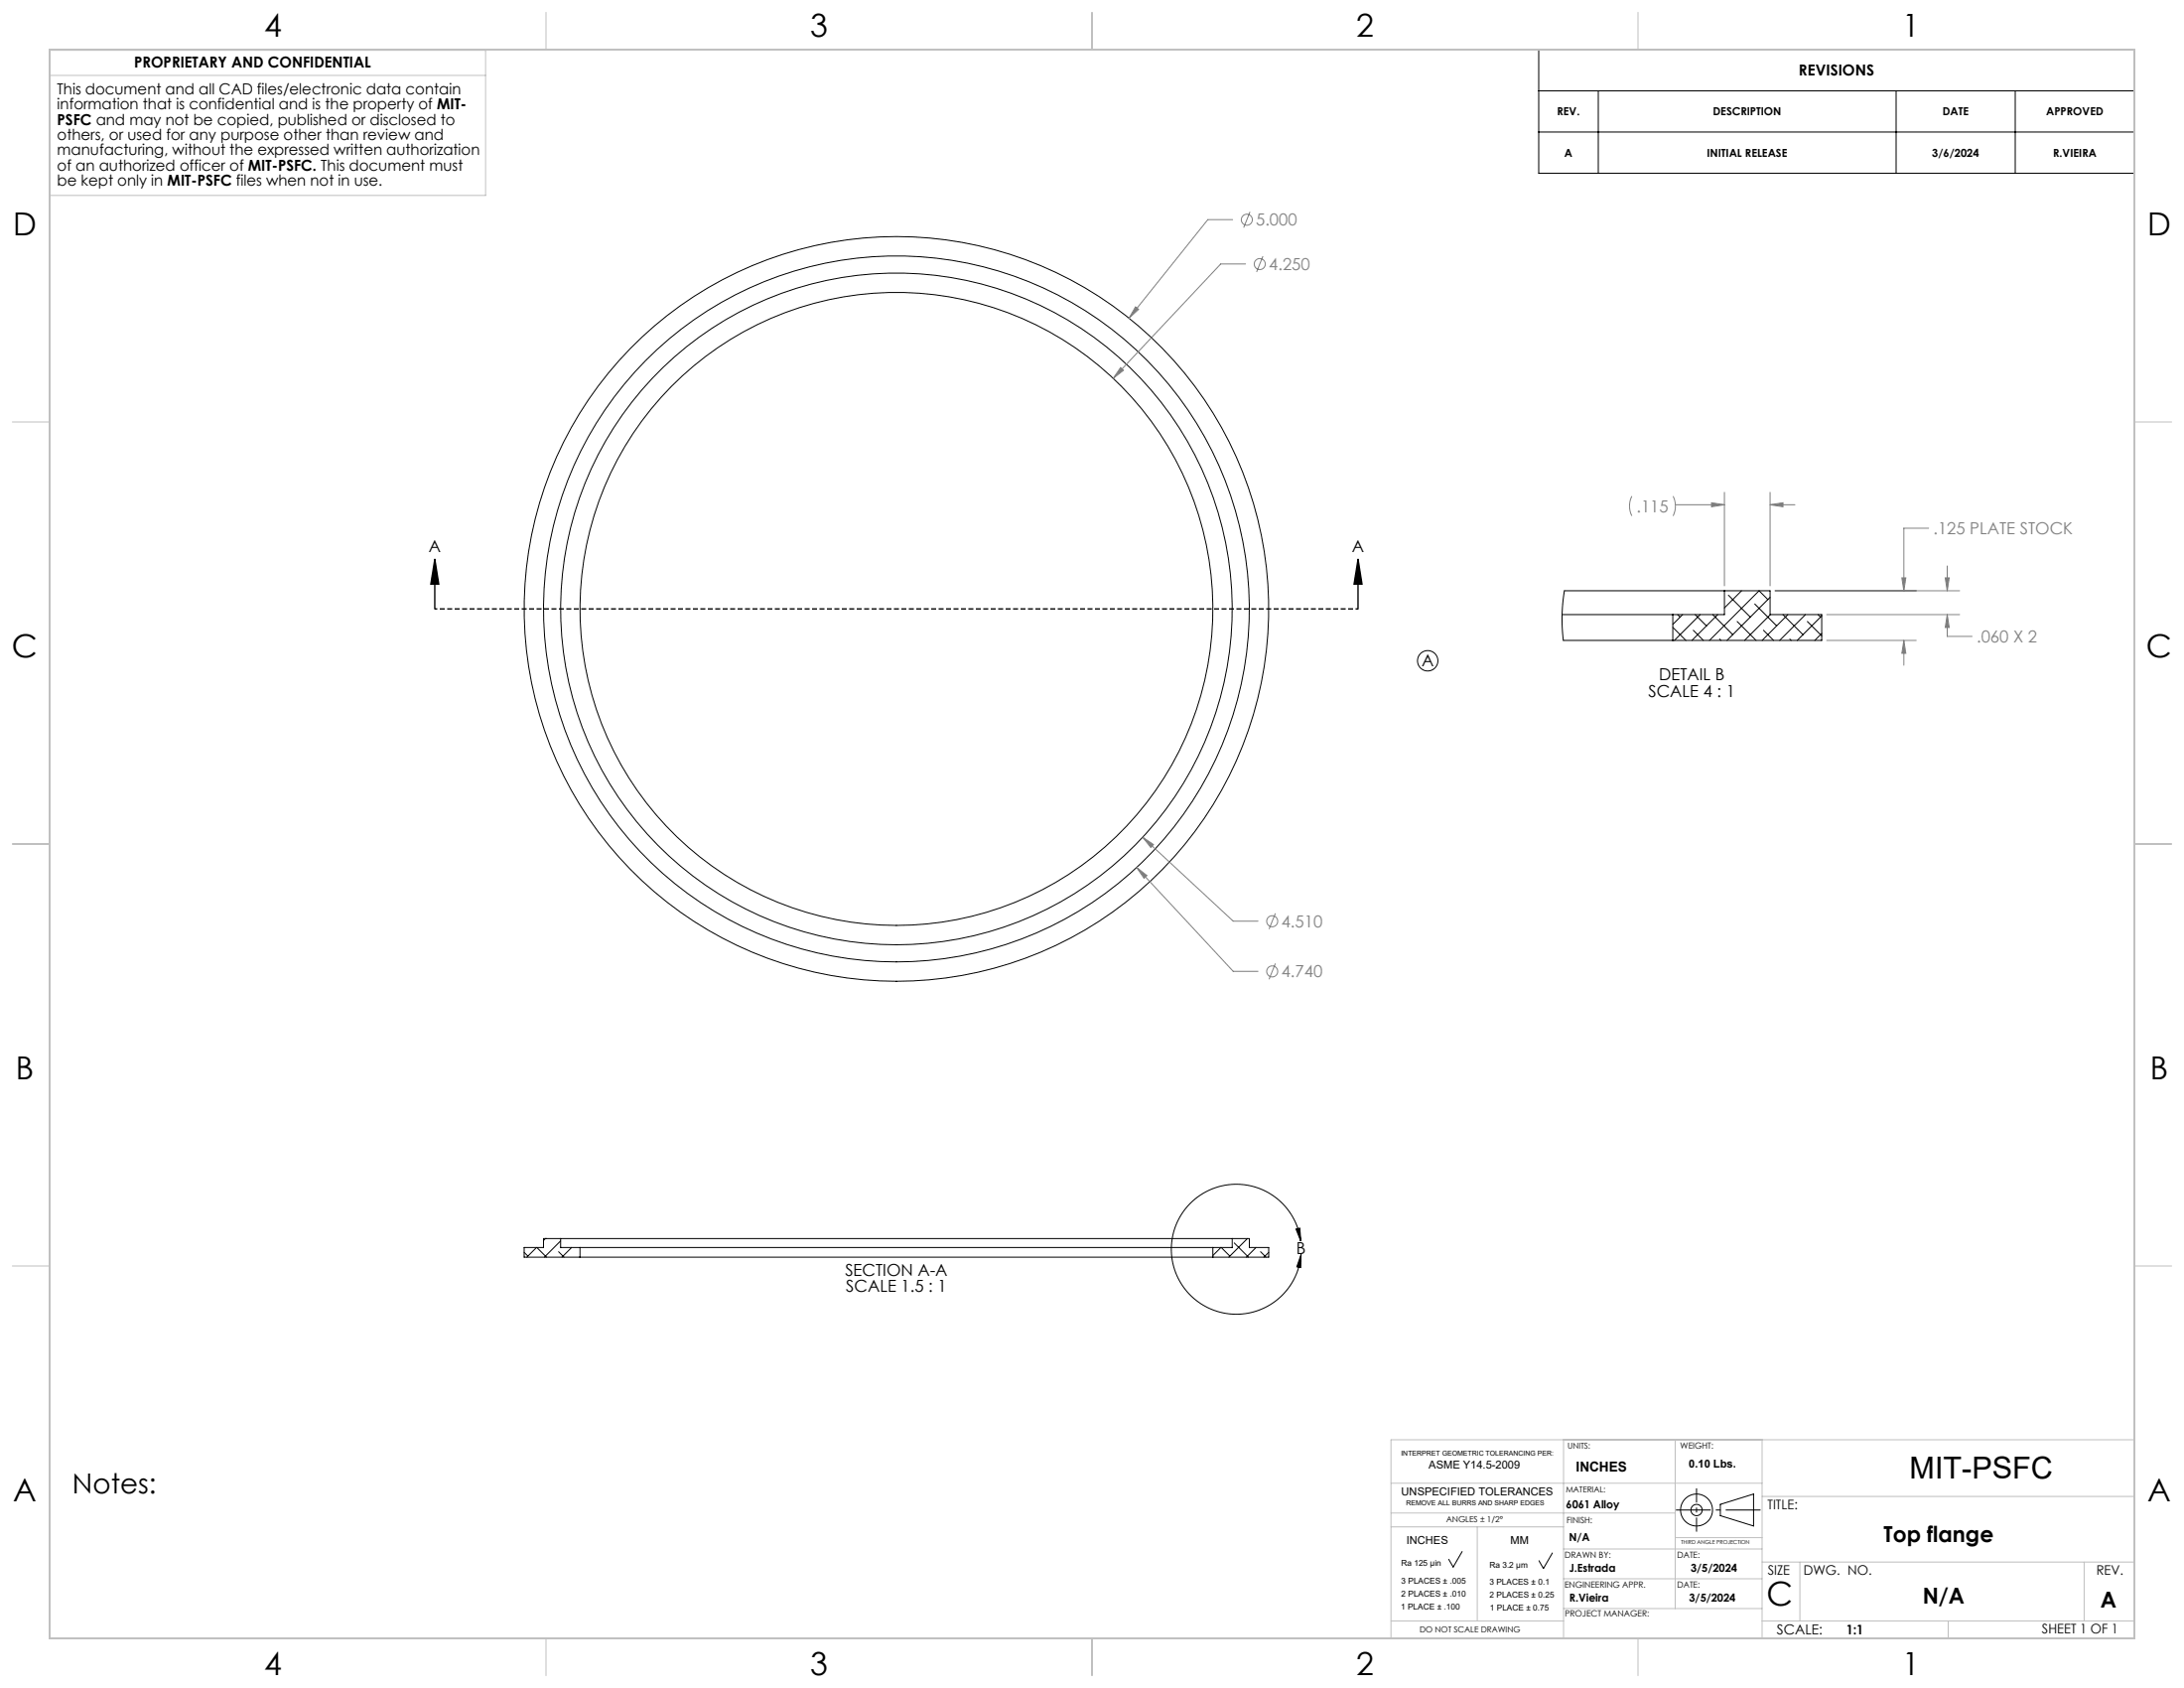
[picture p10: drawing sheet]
<svg xmlns="http://www.w3.org/2000/svg" width="559mm" height="432mm" viewBox="0 0 559 432" stroke-linecap="round" stroke-linejoin="round" font-family="sans-serif">
<g fill="none" stroke="#000" stroke-width=".25">
<path d="M393.7 12.7h152.4v31.6h-152.4zM393.7 23.2h152.4M393.7 33.8h152.4M408.9 23.2v21.1M485.1 23.2v21.1M515.6 23.2v21.1M399.7 157.2h28.3M428 157.2v6.6M429.2 157.2l.7 .7M430.5 157.2l-2.5 2.5M433.7 157.2l2.9 2.9M435 157.2l-6.6 6.6"/>
<path d="M438.2 157.2l5.1 5.1M439.5 157.2l-6.6 6.6M441.2 151.1h-40.9l-.6 6.4 .3 6.3h28M441.2 151.1v6.1h-13.2M441.2 151.1h11.7v6.1h13.2v6.6h-38.1M442.2 152.2l5.6 5.7M444.5 159l4.8 4.8M445.6 151.1l-4.4 4.4M449 154.5l5.6 5.6M452.3 153.4l-2.2-2.3-12.7 12.7M452.9 152.8l-11 11M453 157.2l-6.6 6.6"/>
<path d="M456.2 157.2l5.1 5.1M457.5 157.2l-6.6 6.6M461.9 157.2l-6.6 6.6M462.4 159l3.7 3.7M465.2 157.2l.6 .7M466.1 157.5l-6.3 6.3M428 160.5l3.4 3.3M433.2 161.2l2.6 2.6M440 163.5l.3 .3M451.2 161.2l2.6 2.6M457.9 163.5l.4 .3M466.1 162l-1.8 1.8"/>
<path d="M137.3 319.1l-2.5 2.5M137.4 319.1l2.4 2.5M139.6 316.8h.1M139.6 316.8l-.5 .5M143.4 317.4l-4.1 4.2M143.4 316.8h171.9M143.4 316.8h-4.3v2.3h-5v2.5h14.3M143.4 316.8v2.3h5M146.3 319.1l-2.5 2.5M148.4 319.1h161.9M148.4 319.1v2.5M310.3 319.1v2.5"/>
<path d="M312.4 319.1l-2.1 2.1M312.5 319.1l2.2 2.2M315.3 316.8v2.3h-5M315.3 316.8h4.4v2.3h4.9v2.5h-14.3M315.8 318l3.6 3.6M319.2 316.8l-4.8 4.8M321.4 319.1l-2.5 2.5M331.6 314.4l1-.2 .2 3.3zM332.8 317.5a16.6 16.6 0 0 0-25.6-11.8 16.6 16.6 0 0 0 .6 28.2 16.6 16.6 0 0 0 25.1-13M134.1 320.4l1 .9M142.9 320.2l1.4 1.4M148.4 321.5l-.1 .1"/>
<path d="M148.4 321.6h161.9M322.5 320.2l1.4 1.4M324.6 320.4l-1.2 1.2M332.9 320.9l-.1 3.3-1-.1zM374.1 396.9l-2.3 4-1.1-2M397.2 397.3l-2.3 3.9-1.1-2M440.2 384.8l8.5-2.6v8.2l-8.5-2.7z"/>
<circle cx="229.4" cy="155.8" r="95.2"/>
<circle cx="229.4" cy="155.8" r="85.9"/>
<circle cx="229.4" cy="155.8" r="81"/>
<circle cx="229.4" cy="155.8" r="90.3"/>
<circle cx="365.3" cy="169" r="2.61"/>
<circle cx="434.1" cy="386.3" r="4.1"/>
<circle cx="434.1" cy="386.3" r="1.44"/>
</g>
<g fill="none" stroke="#808080" stroke-width=".25">
<path d="M315.4 56.2h-6.4l-20.1 25.2M319.8 54.2l-1.6 4M290.5 78.5l.8 .6-2.4 2.3zM318.7 67.5h-6.4l-27.5 29.3M323.1 65.5l-1.6 4.1M286.7 94l.8 .7-2.7 2.1zM417.5 126.9l-.4 1-.2 1.4 .2 1.4 .4 1.3M428.1 126.9l.4 1.3 .2 1.1-.2 1.4-.4 1.3M428.7 129.1h12.5M437.9 128.6l3.3 .5-3.3 .5zM441.2 125.9v24M452.9 129.1l3.3-.5v1z"/>
<path d="M452.9 125.9v24M452.9 129.1h6.3M493.5 135.1h-6.4v16M454.2 151.1h47.2M467.4 157.2h34M486.6 147.8h1l-.5 3.3zM497.7 147.8h1l-.5 3.3zM498.2 157.2l.5 3.3h-1zM498.2 157.2v5.6h6.4M498.2 144.8v6.3M467.4 163.8h22.9M487.1 163.8l.5 3.3h-1z"/>
<path d="M487.1 163.8v6.4M292.4 214.2l2.7 1.8-.7 .8zM292.4 214.2l23.1 21.4h6.4M290.8 221.9l2.7 2.1-.8 .7zM290.8 221.9l24.7 26.6h6.4M326.3 233.6l-1.6 4.1M326.3 246.5l-1.6 4"/>
<circle cx="319" cy="56.2" r="1.41"/>
<circle cx="322.3" cy="67.5" r="1.41"/>
<circle cx="325.5" cy="235.7" r="1.41"/>
<circle cx="325.5" cy="248.5" r="1.41"/>
</g>
<path d="M111.3 143.1l1 6.3h-2.1zM111.3 143.1v12.7M347.5 143.1l1 6.3h-2zM347.5 143.1v12.7" fill="none" stroke="#000" stroke-width=".35"/>
<path d="M347.5 155.8h-236.2" fill="none" stroke="#000" stroke-width=".35" stroke-dasharray="1.3 .6" stroke-dashoffset=".6" stroke-linecap="butt"/>
<path d="M428.8 386.3h21.7" fill="none" stroke="#000" stroke-width=".25" stroke-dasharray="15.2 1.3 1.3 1.3" stroke-dashoffset="6.3" stroke-linecap="butt"/>
<path d="M434.1 380.7v11.1" fill="none" stroke="#000" stroke-width=".25" stroke-dasharray="15.2 1.3 1.3 1.3" stroke-dashoffset="11.6" stroke-linecap="butt"/>
<g fill="none" stroke="#c0c0c0" stroke-width=".25">
<path d="M12.8 19.3h111.4M12.8 12.9h111.4v37.1h-111.4zM139.7 3.2v9.5M279.4 3.2v9.5M419.1 3.2v9.5M3.2 107.9h9.5M546.1 107.9h9.5M3.2 215.9h9.5M546.1 215.9h9.5M3.2 323.8h9.5M546.1 323.8h9.5M355.9 379.4h94.9"/>
<path d="M400 368.3v50.8M428.6 368.3v43.2M450.8 368.3v50.8M546.1 368.3h-190.2v50.8M355.9 390.6h44.1M355.9 387h72.7M378 390.6v24.1M400 396.2h50.8M428.6 393.3h22.2M450.8 399.6h95.3M450.8 382.8h95.3M460.5 399.6v15.1"/>
<path d="M533.3 399.6v15.1M139.7 419.1v9.5M279.4 419.1v9.5M355.9 414.7h44.1M400 403.9h50.8M400 411.5h50.8M419.1 419.1v9.5M450.8 414.7h95.3M498.5 414.7v4.4"/>
</g>
<path d="M12.7 12.7h533.4v406.4h-533.4z" fill="none" stroke="#c0c0c0" stroke-width=".5"/>
<g fill="#000">
<path d="M347.5 143.1l1 6.3h-2zM111.3 143.1l1 6.3h-2.1z"/>
<path d="M331.6 314.4l1-.2 .2 3.3zM332.9 320.9l-.1 3.3-1-.1z"/>
</g>
<path d="M290.5 78.5l-1.6 2.9 2.4-2.3zM286.7 94l-1.9 2.8 2.7-2.1zM290.8 221.9l1.9 2.8 .8-.7zM292.4 214.2l2 2.6 .7-.8zM486.6 147.8h1l-.5 3.3zM487.1 163.8l.5 3.3h-1zM497.7 147.8h1l-.5 3.3zM498.2 157.2l.5 3.3h-1zM452.9 129.1l3.3-.5v1zM437.9 128.6l3.3 .5-3.3 .5z" fill="#808080"/>
<text font-size="8.5" x="452" y="410.7">C</text>
<g font-size="8.1">
<text x="67.6" y="9.3">4</text>
<text x="207.3" y="9.3">3</text>
<text x="347" y="9.3">2</text>
<text x="486.7" y="9.3">1</text>
<text x="3.3" y="60.1">D</text>
<text x="549.4" y="60.1">D</text>
<text x="3" y="168">C</text>
<text x="549.1" y="168">C</text>
<text x="4" y="276">B</text>
<text x="550.1" y="276">B</text>
<text x="3.3" y="383.9">A</text>
<text x="549.4" y="383.9">A</text>
<text x="67.6" y="428.4">4</text>
<text x="207.3" y="428.4">3</text>
<text x="347" y="428.4">2</text>
<text x="486.7" y="428.4">1</text>
</g>
<text font-size="7.8" x="488.6" y="378.1">MIT-PSFC</text>
<text font-size="7.1" fill="#010000" x="18.5" y="382.1">Notes:</text>
<g font-size="5.6">
<text x="482" y="394.3">Top flange</text>
<text x="491.9" y="410.2">N/A</text>
<text x="537.4" y="411.3">A</text>
</g>
<g font-size="4.2" fill="#808080">
<text x="321.3" y="57.8">5.000</text>
<text x="324.7" y="69.1">4.250</text>
<text x="418.7" y="131">.115</text>
<text x="494.6" y="136.7">.125 PLATE STOCK</text>
<text x="505.7" y="164.4">.060 X 2</text>
<text x="327.8" y="237.2">4.510</text>
<text x="327.8" y="250">4.740</text>
</g>
<g font-size="4.2">
<text x="109.7" y="141.2">A</text>
<text x="345.9" y="141.2">A</text>
<text x="363.7" y="170.5">A</text>
<text x="421.7" y="178.3">SCALE 4 : 1</text>
<text x="424.4" y="174.1">DETAIL B</text>
<text x="331.7" y="320.8">B</text>
<text x="216.2" y="326.4">SECTION A-A</text>
<text x="216.5" y="330.5">SCALE 1.5 : 1</text>
</g>
<g font-size="3.9">
<text x="34.3" y="17.3">PROPRIETARY AND CONFIDENTIAL</text>
<text x="460.2" y="19.4">REVISIONS</text>
<text x="14.6" y="24.2">This document and all CAD files/electronic data contain</text>
<text x="14.6" y="28.1">information that is confidential and is the property of MIT-</text>
<text x="14.6" y="31.9">PSFC and may not be copied, published or disclosed to</text>
<text x="14.6" y="35.8">others, or used for any purpose other than review and</text>
<text x="14.6" y="39.7">manufacturing, without the expressed written authorization</text>
<text x="14.6" y="43.6">of an authorized officer of MIT-PSFC. This document must</text>
<text x="14.6" y="47.5">be kept only in MIT-PSFC files when not in use.</text>
</g>
<g font-size="3.5">
<text x="403.2" y="376.3">INCHES</text>
<text x="454.6" y="418.1">SCALE:</text>
</g>
<g font-size="3.4">
<text x="452.3" y="386.1">TITLE:</text>
<text x="452.3" y="402.9">SIZE</text>
<text x="461.4" y="402.9">DWG. NO.</text>
<text x="536.4" y="402.9">REV.</text>
<text x="472.4" y="418.1">1:1</text>
<text x="522.5" y="417.8">SHEET 1 OF 1</text>
</g>
<g font-size="2.8">
<text x="398.4" y="29.6">REV.</text>
<text x="438.3" y="29.6">DESCRIPTION</text>
<text x="497" y="29.6">DATE</text>
<text x="523.5" y="29.6">APPROVED</text>
<text x="400.3" y="40.1">A</text>
<text x="436.7" y="40.1">INITIAL RELEASE</text>
<text x="494.3" y="40.1">3/6/2024</text>
<text x="525.3" y="40.1">R.VIEIRA</text>
<text x="365.6" y="375.7">ASME Y14.5-2009</text>
<text x="432.1" y="375.3">0.10 Lbs.</text>
<text x="358.6" y="382.5">UNSPECIFIED TOLERANCES</text>
<text x="400.7" y="385.8">6061 Alloy</text>
<text x="359.9" y="395">INCHES</text>
<text x="386.4" y="395">MM</text>
<text x="401.4" y="394.3">N/A</text>
<text x="401.5" y="402.2">J.Estrada</text>
<text x="432.6" y="402.2">3/5/2024</text>
<text x="401.5" y="409.7">R.Vieira</text>
<text x="432.2" y="409.7">3/5/2024</text>
</g>
<g font-size="2.2">
<text x="429.9" y="370.7">WEIGHT:</text>
<text x="400.8" y="389.7">FINISH:</text>
<text x="400.3" y="398.4">DRAWN BY:</text>
<text x="429.1" y="398.4">DATE:</text>
<text x="400.3" y="406.1">ENGINEERING APPR.</text>
<text x="429.1" y="406.1">DATE:</text>
<text x="400.4" y="413.6">PROJECT MANAGER:</text>
</g>
<g font-size="2.1">
<text x="401.1" y="370.7">UNITS:</text>
<text x="400.7" y="381.8">MATERIAL:</text>
<text x="370" y="389.3">ANGLES ± 1/2°</text>
<text x="358.5" y="400.6">Ra 125 µin</text>
<text x="381.1" y="401">Ra 3.2 µm</text>
<text x="358.5" y="405.1">3 PLACES ± .005</text>
<text x="381.1" y="405.3">3 PLACES ± 0.1</text>
<text x="358.4" y="411.7">1 PLACE ± .100</text>
<text x="358.5" y="408.4">2 PLACES ± .010</text>
<text x="381.1" y="408.6">2 PLACES ± 0.25</text>
<text x="381.2" y="411.9">1 PLACE ± 0.75</text>
<text x="363.3" y="417.6">DO NOT SCALE DRAWING</text>
</g>
<g font-size="1.8">
<text x="358.5" y="372.4">INTERPRET GEOMETRIC TOLERANCING PER:</text>
<text x="359.8" y="385.1">REMOVE ALL BURRS AND SHARP EDGES</text>
</g>
<text font-size="1.4" x="430.1" y="395">THIRD ANGLE PROJECTION</text>
</svg>
